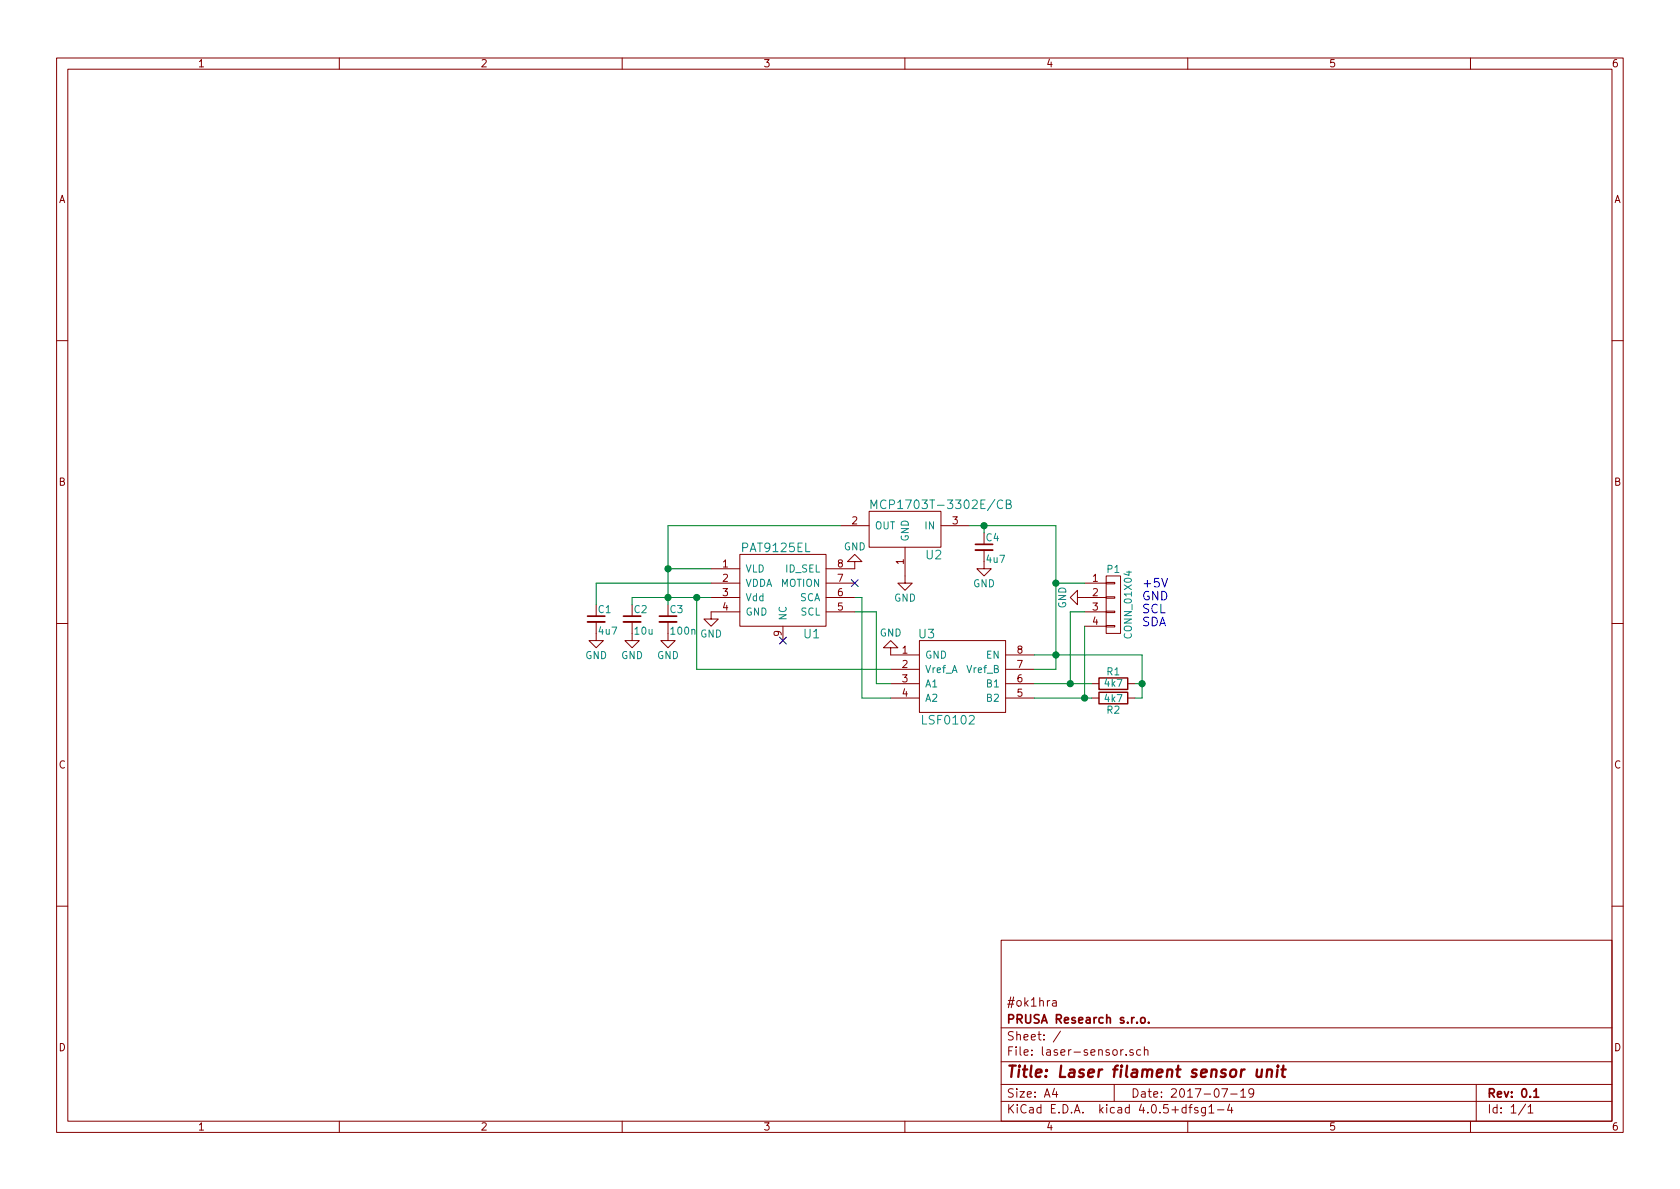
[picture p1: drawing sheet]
EESchema Schematic File Version 2
LIBS:power
LIBS:device
LIBS:transistors
LIBS:conn
LIBS:linear
LIBS:regul
LIBS:74xx
LIBS:cmos4000
LIBS:adc-dac
LIBS:memory
LIBS:xilinx
LIBS:microcontrollers
LIBS:dsp
LIBS:microchip
LIBS:analog_switches
LIBS:motorola
LIBS:texas
LIBS:intel
LIBS:audio
LIBS:interface
LIBS:digital-audio
LIBS:philips
LIBS:display
LIBS:cypress
LIBS:siliconi
LIBS:opto
LIBS:atmel
LIBS:contrib
LIBS:valves
LIBS:ok1hra
LIBS:laser-sensor-cache
EELAYER 25 0
EELAYER END
$Descr A4 11693 8268
encoding utf-8
Sheet 1 1
Title "Laser filament sensor unit"
Date "2017-07-19"
Rev "0.1"
Comp "PRUSA Research s.r.o."
Comment1 "#ok1hra"
Comment2 ""
Comment3 ""
Comment4 ""
$EndDescr
$Comp
L PAT9125EL U1
U 1 1
P 5450 4100
F 0 "U1" H 5650 3800 60  0000 C CNN
F 1 "PAT9125EL" H 5400 4400 60  0000 C CNN
F 2 "ok1hra:PAT9125EL" H 5500 4100 60  0001 C CNN
F 3 "" H 5500 4100 60  0001 C CNN
	1    5450 4100
	1    0    0    -1  
$EndComp
$Comp
L C_Small C3
U 1 1
P 4650 4300
F 0 "C3" H 4660 4370 50  0000 L CNN
F 1 "100n" H 4660 4220 50  0000 L CNN
F 2 "Capacitors_SMD:C_0603" H 4650 4300 50  0001 C CNN
F 3 "" H 4650 4300 50  0000 C CNN
	1    4650 4300
	1    0    0    -1  
$EndComp
$Comp
L GND #PWR01
U 1 1
P 4650 4400
F 0 "#PWR01" H 4650 4150 50  0001 C CNN
F 1 "GND" H 4650 4250 50  0000 C CNN
F 2 "" H 4650 4400 50  0000 C CNN
F 3 "" H 4650 4400 50  0000 C CNN
	1    4650 4400
	1    0    0    -1  
$EndComp
$Comp
L C_Small C2
U 1 1
P 4400 4300
F 0 "C2" H 4410 4370 50  0000 L CNN
F 1 "10u" H 4410 4220 50  0000 L CNN
F 2 "Capacitors_SMD:C_0603" H 4400 4300 50  0001 C CNN
F 3 "" H 4400 4300 50  0000 C CNN
	1    4400 4300
	1    0    0    -1  
$EndComp
$Comp
L GND #PWR02
U 1 1
P 4400 4400
F 0 "#PWR02" H 4400 4150 50  0001 C CNN
F 1 "GND" H 4400 4250 50  0000 C CNN
F 2 "" H 4400 4400 50  0000 C CNN
F 3 "" H 4400 4400 50  0000 C CNN
	1    4400 4400
	1    0    0    -1  
$EndComp
$Comp
L GND #PWR03
U 1 1
P 4950 4250
F 0 "#PWR03" H 4950 4000 50  0001 C CNN
F 1 "GND" H 4950 4100 50  0000 C CNN
F 2 "" H 4950 4250 50  0000 C CNN
F 3 "" H 4950 4250 50  0000 C CNN
	1    4950 4250
	1    0    0    -1  
$EndComp
NoConn ~ 5450 4450
$Comp
L C_Small C1
U 1 1
P 4150 4300
F 0 "C1" H 4160 4370 50  0000 L CNN
F 1 "4u7" H 4160 4220 50  0000 L CNN
F 2 "Capacitors_SMD:C_0603" H 4150 4300 50  0001 C CNN
F 3 "" H 4150 4300 50  0000 C CNN
	1    4150 4300
	1    0    0    -1  
$EndComp
$Comp
L GND #PWR04
U 1 1
P 4150 4400
F 0 "#PWR04" H 4150 4150 50  0001 C CNN
F 1 "GND" H 4150 4250 50  0000 C CNN
F 2 "" H 4150 4400 50  0000 C CNN
F 3 "" H 4150 4400 50  0000 C CNN
	1    4150 4400
	1    0    0    -1  
$EndComp
$Comp
L CONN_01X04 P1
U 1 1
P 7750 4200
F 0 "P1" H 7750 4450 50  0000 C CNN
F 1 "CONN_01X04" V 7850 4200 50  0000 C CNN
F 2 "Pin_Headers:Pin_Header_Angled_1x04" H 7750 4200 50  0001 C CNN
F 3 "" H 7750 4200 50  0000 C CNN
	1    7750 4200
	1    0    0    -1  
$EndComp
$Comp
L GND #PWR05
U 1 1
P 7550 4150
F 0 "#PWR05" H 7550 3900 50  0001 C CNN
F 1 "GND" H 7550 4000 50  0000 C CNN
F 2 "" H 7550 4150 50  0000 C CNN
F 3 "" H 7550 4150 50  0000 C CNN
	1    7550 4150
	0    1    1    0   
$EndComp
$Comp
L GND #PWR06
U 1 1
P 5950 3950
F 0 "#PWR06" H 5950 3700 50  0001 C CNN
F 1 "GND" H 5950 3800 50  0000 C CNN
F 2 "" H 5950 3950 50  0000 C CNN
F 3 "" H 5950 3950 50  0000 C CNN
	1    5950 3950
	-1   0    0    1   
$EndComp
NoConn ~ 5950 4050
$Comp
L 78xx U2
U 1 1
P 6300 3650
F 0 "U2" H 6100 3450 60  0000 C CNN
F 1 "MCP1703T-3302E/CB" H 6050 3800 60  0000 C CNN
F 2 "TO_SOT_Packages_SMD:SOT-23" H 6250 3650 60  0001 C CNN
F 3 "" H 6250 3650 60  0001 C CNN
	1    6300 3650
	-1   0    0    -1  
$EndComp
$Comp
L C_Small C4
U 1 1
P 6850 3800
F 0 "C4" H 6860 3870 50  0000 L CNN
F 1 "4u7" H 6860 3720 50  0000 L CNN
F 2 "Capacitors_SMD:C_0603" H 6850 3800 50  0001 C CNN
F 3 "" H 6850 3800 50  0000 C CNN
	1    6850 3800
	1    0    0    -1  
$EndComp
$Comp
L GND #PWR07
U 1 1
P 6850 3900
F 0 "#PWR07" H 6850 3650 50  0001 C CNN
F 1 "GND" H 6850 3750 50  0000 C CNN
F 2 "" H 6850 3900 50  0000 C CNN
F 3 "" H 6850 3900 50  0000 C CNN
	1    6850 3900
	1    0    0    -1  
$EndComp
$Comp
L GND #PWR08
U 1 1
P 6300 4000
F 0 "#PWR08" H 6300 3750 50  0001 C CNN
F 1 "GND" H 6300 3850 50  0000 C CNN
F 2 "" H 6300 4000 50  0000 C CNN
F 3 "" H 6300 4000 50  0000 C CNN
	1    6300 4000
	1    0    0    -1  
$EndComp
Text Notes 7950 4350 0    60   ~ 0
+5V\nGND\nSCL\nSDA
$Comp
L LSF0102 U3
U 1 1
P 6700 4700
F 0 "U3" H 6450 5000 60  0000 C CNN
F 1 "LSF0102" H 6600 4400 60  0000 C CNN
F 2 "ok1hra:LSF0102" H 6650 4700 60  0001 C CNN
F 3 "" H 6650 4700 60  0000 C CNN
	1    6700 4700
	1    0    0    -1  
$EndComp
$Comp
L GND #PWR09
U 1 1
P 6200 4550
F 0 "#PWR09" H 6200 4300 50  0001 C CNN
F 1 "GND" H 6200 4400 50  0000 C CNN
F 2 "" H 6200 4550 50  0000 C CNN
F 3 "" H 6200 4550 50  0000 C CNN
	1    6200 4550
	-1   0    0    1   
$EndComp
$Comp
L R R1
U 1 1
P 7750 4750
F 0 "R1" V 7830 4750 50  0000 C CNN
F 1 "4k7" V 7750 4750 50  0000 C CNN
F 2 "Resistors_SMD:R_0603" V 7680 4750 50  0001 C CNN
F 3 "" H 7750 4750 50  0000 C CNN
	1    7750 4750
	0    -1   -1   0   
$EndComp
$Comp
L R R2
U 1 1
P 7750 4850
F 0 "R2" V 7830 4850 50  0000 C CNN
F 1 "4k7" V 7750 4850 50  0000 C CNN
F 2 "Resistors_SMD:R_0603" V 7680 4850 50  0001 C CNN
F 3 "" H 7750 4850 50  0000 C CNN
	1    7750 4850
	0    1    1    0   
$EndComp
Wire Wire Line
	4400 4150 4950 4150
Wire Wire Line
	4400 4150 4400 4200
Wire Wire Line
	4650 3650 4650 4200
Connection ~ 4650 4150
Wire Wire Line
	4950 4050 4150 4050
Wire Wire Line
	4150 4050 4150 4200
Wire Wire Line
	4950 3950 4650 3950
Wire Wire Line
	7550 4050 7350 4050
Wire Wire Line
	7350 3650 7350 4650
Connection ~ 4650 3950
Wire Wire Line
	5850 3650 4650 3650
Wire Wire Line
	6750 3650 7350 3650
Wire Wire Line
	6850 3700 6850 3650
Connection ~ 6850 3650
Connection ~ 4850 4150
Wire Wire Line
	7350 4650 7200 4650
Connection ~ 7350 4050
Wire Wire Line
	7200 4550 7950 4550
Connection ~ 7350 4550
Wire Wire Line
	7550 4250 7450 4250
Wire Wire Line
	7450 4250 7450 4750
Wire Wire Line
	7200 4750 7600 4750
Wire Wire Line
	6200 4750 6100 4750
Wire Wire Line
	6100 4750 6100 4250
Wire Wire Line
	6100 4250 5950 4250
Wire Wire Line
	7550 4350 7550 4850
Wire Wire Line
	7200 4850 7600 4850
Wire Wire Line
	6200 4850 6000 4850
Wire Wire Line
	6000 4850 6000 4150
Wire Wire Line
	6000 4150 5950 4150
Wire Wire Line
	6200 4650 4850 4650
Wire Wire Line
	4850 4650 4850 4150
Connection ~ 7550 4850
Connection ~ 7450 4750
Wire Wire Line
	7950 4550 7950 4850
Wire Wire Line
	7950 4850 7900 4850
Wire Wire Line
	7900 4750 7950 4750
Connection ~ 7950 4750
$EndSCHEMATC
